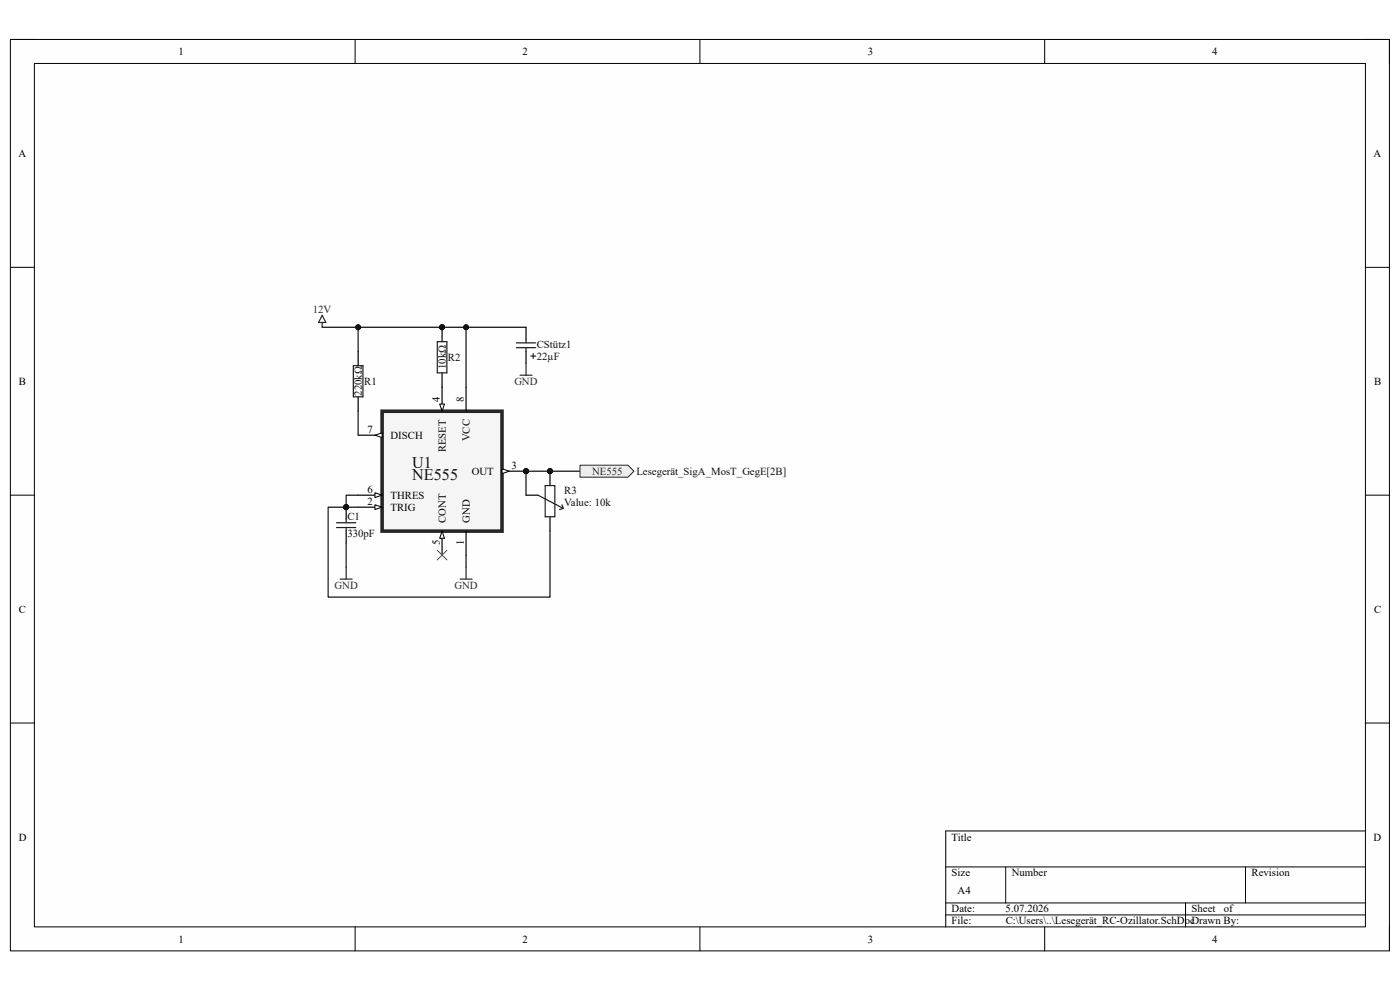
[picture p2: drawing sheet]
<svg xmlns="http://www.w3.org/2000/svg" width="297mm" height="210mm" viewBox="0 0 297 210" stroke-linecap="round" stroke-linejoin="round" font-family="sans-serif">
<path d="M2.2 8.4h292.6v193.3h-292.6z" fill-rule="evenodd" fill="#fefefe"/>
<path d="M2.2 8.4h292.6v193.3h-292.6z" fill="none" stroke="#000" stroke-width=".21"/>
<path d="M7.3 13.5h282.4v183.1h-282.4z" fill-rule="evenodd" fill="#fefefe"/>
<g fill="none" stroke="#000" stroke-width=".21">
<path d="M2.2 8.4h5.1M7.3 13.5h282.4v183.1h-282.4zM75.3 8.4v5.1M148.5 8.4v5.1M221.6 8.4v5.1M289.7 8.4h5.1v5.1M2.2 56.7h5.1M289.7 56.7h5.1M2.2 105h5.1M289.7 105.1h5.1M2.2 153.4h5.1M289.7 153.4h5.1"/>
<path d="M289.7 176.3h-89.1v20.3M75.3 196.6v5.1M148.5 196.6v5.1M200.6 183.9h89.1M200.6 191.5h89.1M200.6 194.1h89.1M213.4 183.9v7.6M221.6 196.6v5.1M251.5 191.5v5.1M264.2 183.9v7.6M294.8 196.6v5.1"/>
</g>
<circle cx="116.7" cy="100" r=".51" fill="#0e0e0e"/>
<circle cx="116.7" cy="100" r=".51" fill="none" stroke="#0e0e0e" stroke-width=".21"/>
<path d="M116.7 100v3" fill="none" stroke="#000" stroke-width=".25"/>
<circle cx="116.7" cy="100" r=".51" fill="#0e0e0e"/>
<circle cx="116.7" cy="100" r=".51" fill="none" stroke="#0e0e0e" stroke-width=".21"/>
<path d="M111.6 105h2.5M116.7 109.6v3.1" fill="none" stroke="#000" stroke-width=".25"/>
<path d="M114.1 105l5.4 2.8M115.7 103h2v6.6h-2zM119.2 107.1l.3 .7M119.5 107.8l-.8 .3" fill="none" stroke="#1c1c1c" stroke-width=".25"/>
<circle cx="111.6" cy="100" r=".51" fill="#0e0e0e"/>
<circle cx="111.6" cy="100" r=".51" fill="none" stroke="#0e0e0e" stroke-width=".21"/>
<path d="M81.1 87.2h25.4v25.5h-25.4z" fill-rule="evenodd" fill="#f5f5f5"/>
<path d="M81.1 87.2h25.4v25.5h-25.4z" fill="none" stroke="#262626" stroke-width=".76"/>
<path d="M93.8 112.7v5.1" fill="none" stroke="#000" stroke-width=".25"/>
<path d="M93.8 112.7l.5 1.5h-1z" fill="#fbfbfb"/>
<path d="M93.8 112.7l.5 1.5h-1z" fill="none" stroke="#000" stroke-width=".21"/>
<path d="M93.8 82.1v5.1" fill="none" stroke="#000" stroke-width=".25"/>
<path d="M93.3 85.7h1l-.5 1.5z" fill="#fbfbfb"/>
<path d="M93.3 85.7h1l-.5 1.5z" fill="none" stroke="#000" stroke-width=".21"/>
<path d="M76 105h5.1" fill="none" stroke="#000" stroke-width=".25"/>
<path d="M79.5 104.5l1.6 .5-1.6 .6z" fill="#fbfbfb"/>
<path d="M79.5 104.5l1.6 .5-1.6 .6z" fill="none" stroke="#000" stroke-width=".21"/>
<path d="M76 107.6h5.1" fill="none" stroke="#000" stroke-width=".25"/>
<path d="M79.5 107.1l1.6 .5-1.6 .5z" fill="#fbfbfb"/>
<path d="M79.5 107.1l1.6 .5-1.6 .5z" fill="none" stroke="#000" stroke-width=".21"/>
<path d="M76 92.3h5.1M98.9 82.1v5.1" fill="none" stroke="#000" stroke-width=".25"/>
<path d="M79.5 92.3l1.6-.5v1z" fill="#fbfbfb"/>
<path d="M79.5 92.3l1.6-.5v1z" fill="none" stroke="#000" stroke-width=".21"/>
<path d="M106.5 100h5.1" fill="none" stroke="#000" stroke-width=".25"/>
<path d="M106.5 99.4l1.5 .6-1.5 .5z" fill="#fbfbfb"/>
<path d="M106.5 99.4l1.5 .6-1.5 .5z" fill="none" stroke="#000" stroke-width=".21"/>
<circle cx="111.6" cy="100" r=".51" fill="#0e0e0e"/>
<circle cx="111.6" cy="100" r=".51" fill="none" stroke="#0e0e0e" stroke-width=".21"/>
<path d="M111.6 69.4v2.6M111.6 74.5v2.6M98.9 112.7v5.1" fill="none" stroke="#000" stroke-width=".25"/>
<path d="M109.6 72.7h4M109.6 73.8h4M111.6 72v.7M111.6 73.8v.7M112.6 75.5h1M113.1 75v1" fill="none" stroke="#1c1c1c" stroke-width=".25"/>
<circle cx="73.4" cy="107.6" r=".51" fill="#0e0e0e"/>
<circle cx="73.4" cy="107.6" r=".51" fill="none" stroke="#0e0e0e" stroke-width=".21"/>
<path d="M73.4 107.6v2.5" fill="none" stroke="#000" stroke-width=".25"/>
<circle cx="73.4" cy="107.6" r=".51" fill="#0e0e0e"/>
<circle cx="73.4" cy="107.6" r=".51" fill="none" stroke="#0e0e0e" stroke-width=".21"/>
<path d="M73.4 112.7v2.5" fill="none" stroke="#000" stroke-width=".25"/>
<path d="M71.4 111.9h4.1M71.4 110.9h4.1M73.4 110.1v.8M73.4 111.9v.8" fill="none" stroke="#1c1c1c" stroke-width=".25"/>
<circle cx="93.8" cy="69.4" r=".51" fill="#0e0e0e"/>
<circle cx="93.8" cy="69.4" r=".51" fill="none" stroke="#0e0e0e" stroke-width=".21"/>
<path d="M93.8 69.4v3.1M93.8 79.1v3" fill="none" stroke="#000" stroke-width=".25"/>
<circle cx="93.8" cy="69.4" r=".51" fill="#0e0e0e"/>
<circle cx="93.8" cy="69.4" r=".51" fill="none" stroke="#0e0e0e" stroke-width=".21"/>
<path d="M92.8 72.5h2v6.6h-2z" fill="none" stroke="#1c1c1c" stroke-width=".25"/>
<path d="M68.3 66.9l.8 1.5h-1.5zM68.3 68.4v1M110.3 79.6h2.6M111.6 77.1v2.5M72.2 122.9h2.5M73.4 120.3v2.6M97.6 122.9h2.5M98.9 120.3v2.6" fill="none" stroke="#262626" stroke-width=".25"/>
<path d="M92.8 116.7l2 2.1M94.8 116.7l-2 2.1" fill="none" stroke="#4c4c4c" stroke-width=".21"/>
<path d="M93.8 69.4h5.1v12.7" fill="none" stroke="#0e0e0e" stroke-width=".25"/>
<circle cx="98.9" cy="69.4" r=".51" fill="#0e0e0e"/>
<circle cx="98.9" cy="69.4" r=".51" fill="none" stroke="#0e0e0e" stroke-width=".21"/>
<circle cx="93.8" cy="69.4" r=".51" fill="#0e0e0e"/>
<circle cx="93.8" cy="69.4" r=".51" fill="none" stroke="#0e0e0e" stroke-width=".21"/>
<path d="M73.4 107.6h2.6M98.9 117.8v2.5" fill="none" stroke="#0e0e0e" stroke-width=".25"/>
<circle cx="73.4" cy="107.6" r=".51" fill="#0e0e0e"/>
<circle cx="73.4" cy="107.6" r=".51" fill="none" stroke="#0e0e0e" stroke-width=".21"/>
<path d="M73.4 115.2v5.1M76 105h-2.6v2.6" fill="none" stroke="#0e0e0e" stroke-width=".25"/>
<circle cx="73.4" cy="107.6" r=".51" fill="#0e0e0e"/>
<circle cx="73.4" cy="107.6" r=".51" fill="none" stroke="#0e0e0e" stroke-width=".21"/>
<path d="M111.6 100v5" fill="none" stroke="#0e0e0e" stroke-width=".25"/>
<circle cx="111.6" cy="100" r=".51" fill="#0e0e0e"/>
<circle cx="111.6" cy="100" r=".51" fill="none" stroke="#0e0e0e" stroke-width=".21"/>
<path d="M111.6 100h5.1" fill="none" stroke="#0e0e0e" stroke-width=".25"/>
<circle cx="111.6" cy="100" r=".51" fill="#0e0e0e"/>
<circle cx="111.6" cy="100" r=".51" fill="none" stroke="#0e0e0e" stroke-width=".21"/>
<circle cx="116.7" cy="100" r=".51" fill="#0e0e0e"/>
<circle cx="116.7" cy="100" r=".51" fill="none" stroke="#0e0e0e" stroke-width=".21"/>
<path d="M73.4 107.6h-3.8v19.1h47.1v-14" fill="none" stroke="#0e0e0e" stroke-width=".25"/>
<circle cx="73.4" cy="107.6" r=".51" fill="#0e0e0e"/>
<circle cx="73.4" cy="107.6" r=".51" fill="none" stroke="#0e0e0e" stroke-width=".21"/>
<path d="M98.9 69.4h12.7" fill="none" stroke="#0e0e0e" stroke-width=".25"/>
<circle cx="98.9" cy="69.4" r=".51" fill="#0e0e0e"/>
<circle cx="98.9" cy="69.4" r=".51" fill="none" stroke="#0e0e0e" stroke-width=".21"/>
<path d="M68.3 69.4h25.5" fill="none" stroke="#0e0e0e" stroke-width=".25"/>
<circle cx="93.8" cy="69.4" r=".51" fill="#0e0e0e"/>
<circle cx="93.8" cy="69.4" r=".51" fill="none" stroke="#0e0e0e" stroke-width=".21"/>
<circle cx="76" cy="69.4" r=".51" fill="#0e0e0e"/>
<circle cx="76" cy="69.4" r=".51" fill="none" stroke="#0e0e0e" stroke-width=".21"/>
<path d="M116.7 100h6.3" fill="none" stroke="#0e0e0e" stroke-width=".25"/>
<circle cx="116.7" cy="100" r=".51" fill="#0e0e0e"/>
<circle cx="116.7" cy="100" r=".51" fill="none" stroke="#0e0e0e" stroke-width=".21"/>
<path d="M123 98.7h10.2l1.3 1.3-1.3 1.2h-10.2z" fill-rule="evenodd" fill="#f0f0f0"/>
<path d="M123 98.7h10.2l1.3 1.3-1.3 1.2h-10.2z" fill="none" stroke="#262626" stroke-width=".21"/>
<path d="M76 74.5v3.1M76 84.2v3" fill="none" stroke="#000" stroke-width=".25"/>
<path d="M75 77.6h2v6.6h-2z" fill="none" stroke="#1c1c1c" stroke-width=".25"/>
<path d="M76 69.4v5.1M76 87.2v5.1" fill="none" stroke="#0e0e0e" stroke-width=".25"/>
<circle cx="76" cy="69.4" r=".51" fill="#0e0e0e"/>
<circle cx="76" cy="69.4" r=".51" fill="none" stroke="#0e0e0e" stroke-width=".21"/>
<g font-size="3.4" fill="#0e0e0e">
<text x="87.4" y="99.2">U1</text>
<text x="87.4" y="101.7">NE555</text>
</g>
<g font-size="2.3">
<text x="37.9" y="11.7">1</text>
<text x="110.9" y="11.7">2</text>
<text x="184.1" y="11.7">3</text>
<text x="257.1" y="11.7">4</text>
<text x="3.9" y="33.3">A</text>
<text x="291.4" y="33.3">A</text>
<text x="4" y="81.6">B</text>
<text x="291.5" y="81.6">B</text>
<text x="93.3" y="85.2" transform="rotate(-90 93.3 85.2)">4</text>
<text x="98.4" y="85.2" transform="rotate(-90 98.4 85.2)">8</text>
<text x="78" y="91.8">7</text>
<text x="82.8" y="93.1">DISCH</text>
<text x="94.6" y="96" transform="rotate(-90 94.6 96)">RESET</text>
<text x="99.7" y="93.6" transform="rotate(-90 99.7 93.6)">VCC</text>
<text x="100.1" y="100.7">OUT</text>
<text x="108.5" y="99.4">3</text>
<text x="78" y="104.5">6</text>
<text x="78" y="107.1">2</text>
<text x="82.8" y="105.8">THRES</text>
<text x="82.8" y="108.3">TRIG</text>
<text x="94.6" y="110.9" transform="rotate(-90 94.6 110.9)">CONT</text>
<text x="99.7" y="110.9" transform="rotate(-90 99.7 110.9)">GND</text>
<text x="93.3" y="115.7" transform="rotate(-90 93.3 115.7)">5</text>
<text x="98.4" y="115.6" transform="rotate(-90 98.4 115.6)">1</text>
<text x="4" y="130">C</text>
<text x="291.5" y="130">C</text>
<text x="4" y="178.3">D</text>
<text x="201.9" y="178.3">Title</text>
<text x="291.4" y="178.3">D</text>
<text x="201.9" y="185.9">Size</text>
<text x="214.6" y="185.9">Number</text>
<text x="265.5" y="185.9">Revision</text>
<text x="203.2" y="189.7">A4</text>
<text x="201.9" y="193.5">Date:</text>
<text x="201.9" y="196.1">File:</text>
<text x="213.3" y="193.5">5.07.2026</text>
<text x="213.4" y="196.1">C:\Users\..\Lesegerät_RC-Ozillator.SchDocDrawn By:</text>
<text x="252.8" y="193.5">Sheet</text>
<text x="259.6" y="193.5">of</text>
<text x="37.9" y="199.9">1</text>
<text x="110.9" y="199.9">2</text>
<text x="184.1" y="199.9">3</text>
<text x="257.1" y="199.9">4</text>
</g>
<g font-size="2.3" fill="#262626">
<text x="66.4" y="66.4">12V</text>
<text x="109.1" y="81.6">GND</text>
<text x="125.6" y="100.7">NE555</text>
<text x="71" y="124.9">GND</text>
<text x="96.4" y="124.9">GND</text>
</g>
<g font-size="2.3" fill="#0e0e0e">
<text x="95" y="76.5">R2</text>
<text x="113.9" y="76.3">22µF</text>
<text x="113.9" y="73.7">CStütz1</text>
<text x="76.8" y="83.9" transform="rotate(-90 76.8 83.9)">220kΩ</text>
<text x="77.3" y="81.6">R1</text>
<text x="94.6" y="78.3" transform="rotate(-90 94.6 78.3)">10kΩ</text>
<text x="135" y="100.7">Lesegerät_SigA_MosT_GegE[2B]</text>
<text x="119.7" y="107.3">Value: 10k</text>
<text x="119.7" y="104.8">R3</text>
<text x="73.7" y="110.4">C1</text>
<text x="73.7" y="113.9">330pF</text>
</g>
</svg>
